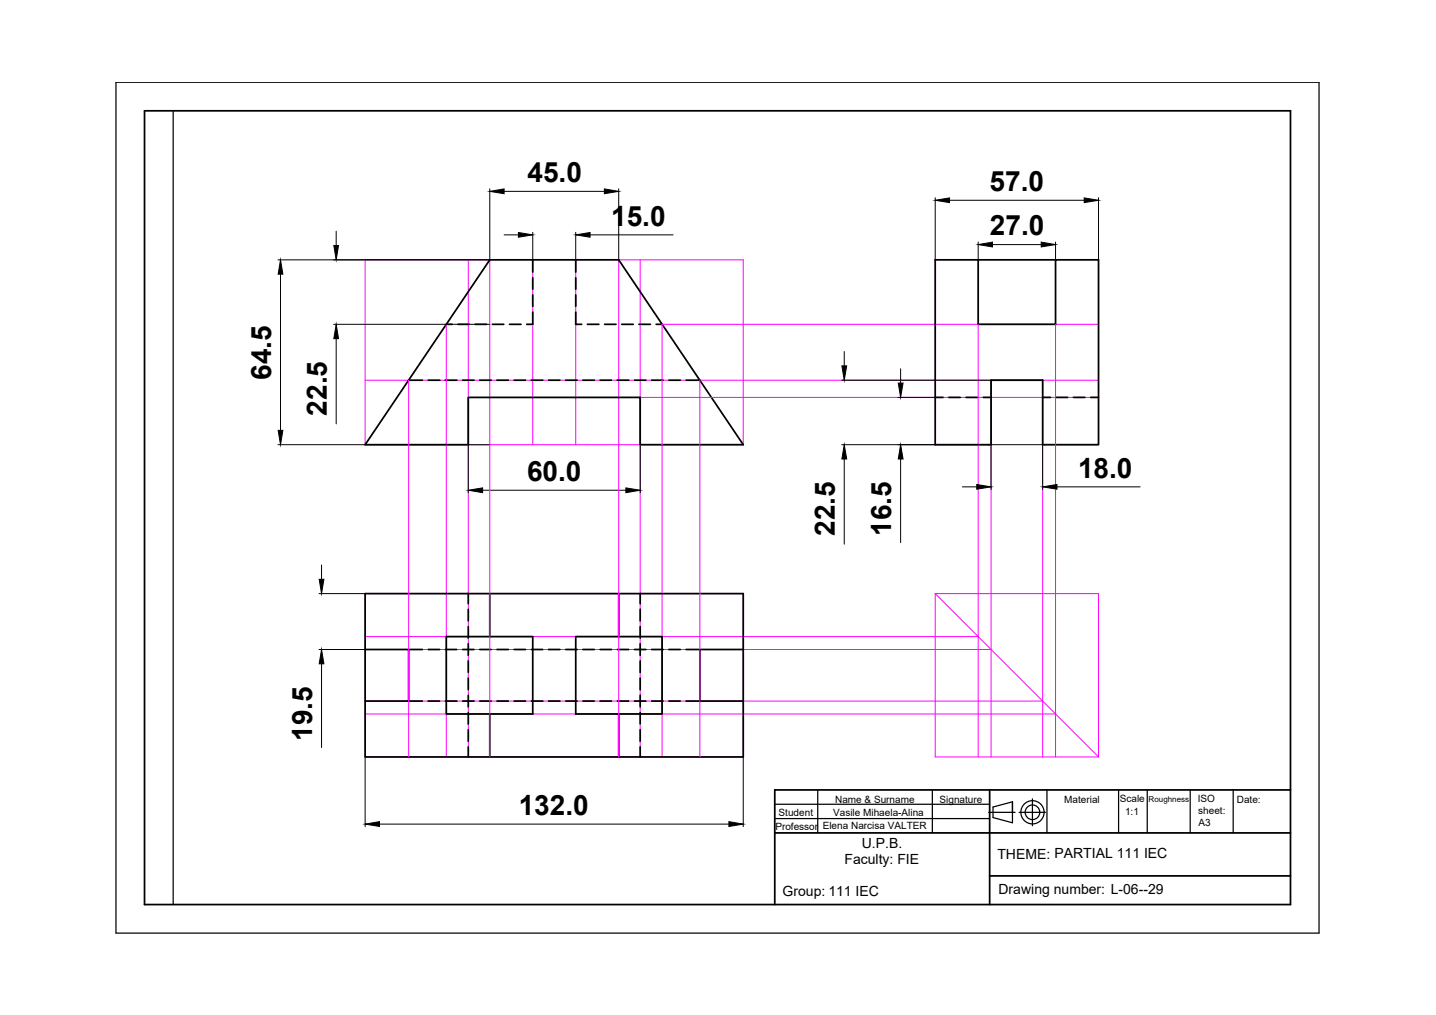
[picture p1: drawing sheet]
<svg xmlns="http://www.w3.org/2000/svg" width="297mm" height="210mm" viewBox="0 0 297 210" stroke-linecap="round" stroke-linejoin="round" font-family="sans-serif">
<!-- layer: 0 -->
<path d="M24 17h248.8v176h-248.8zM35.8 22.9v164.2M160.3 163.4h.1M160.3 169.3h44.4M160.3 166.3h44.4M169.1 163.4v8.8M192.9 163.4v8.8M216.6 163.4v8.8M231.4 163.4v8.8M237.3 163.4v8.8M246.2 163.4v8.8M255.1 163.4v8.8" fill="none" stroke="#000" stroke-width=".25"/>
<path d="M29.9 22.9h237v164.2h-237zM160.3 172.2h106.6M204.7 163.4v23.7M266.9 163.4h-106.6v23.7M204.7 181.1h62.2" fill="none" stroke="#000" stroke-width=".36"/>
<!-- layer: HELP -->
<g fill="none" stroke="#f0f" stroke-width=".21">
<path d="M75.5 53.7h78.2v38.3h-78.2zM96.9 53.7v102.8M101.3 53.7v102.8M110.2 53.7v38.3M119.1 53.7v38.3M128 53.7v102.8M132.4 53.7v102.8M202.3 53.7h-8.9v38.3h11.2M218.3 53.7h8.9v38.3h-11.1M75.5 78.6h151.7M84.5 78.6v77.9M92.3 67.1v89.4"/>
<path d="M144.8 78.6v77.9M202.3 67.1v89.4M218.3 67.1v89.4M227.2 67.1h-90.2v89.4M132.4 82.2h94.8M205 92v64.5M215.7 92v64.5M75.5 122.8h78.2v33.7h-78.2zM75.5 131.6h126.8M75.5 134.3h129.5M193.4 122.8h33.8v33.7M193.4 122.8v33.7h33.8"/>
<path d="M193.4 122.8l33.8 33.7M75.5 145h140.2M75.5 147.7h142.8"/>
</g>
<!-- layer: indicator -->
<g fill="none" stroke="#000" stroke-width=".25">
<path d="M204.5 168h5.5M209.4 165.8l-4 1.1v2.2l4 1.1v-4.4v2.2M210.8 168h5.4M213.6 165.2v5.6"/>
<circle cx="213.6" cy="168" r="2.4"/>
<circle cx="213.6" cy="168" r="1.51"/>
</g>
<!-- layer: VISIBLE -->
<g fill="none" stroke="#000" stroke-width=".36">
<path d="M101.3 53.7h26.7l25.7 38.3h-21.3v-9.8h-35.5v9.8h-21.4zM202.3 53.7v13.4h16v-13.4h8.9v38.3h-11.5v-13.4h-10.7v13.4h-11.6v-38.3h24.9M75.5 134.3h9v10.7h-9M101.3 122.8h-25.8v33.7h78.2v-33.7h-25.7M101.3 122.8h26.7M101.3 131.6h-9v16.1h9M101.3 131.6h8.9v16.1h-8.9M101.3 122.8v8.8M128 131.6h-8.9v16.1h8.9v8.8M128 131.6h9v16.1h-9M128 122.8v8.8M153.7 134.3h-8.9v10.7h8.9"/>
<path d="M101.3 147.7v8.8"/>
</g>
<!-- layer: INVISIBLE -->
<g fill="none" stroke="#000" stroke-width=".36">
<path d="M110.2 53.7v2.6M110.2 57.4v2.4M119.1 53.7v2.6M119.1 57.4v2.4M84.5 78.6h2.9M88.6 78.6h2.3M92.1 78.6h2.4M92.3 67.1h1.2M94.7 67.1h2.4M95.7 78.6h2.4M98.3 67.1h2.4M99.2 78.6h2.4"/>
<path d="M101.8 67.1h2.4M102.8 78.6h2.4M105.4 67.1h2.4M106.3 78.6h2.4M109.9 78.6h2.4M110.2 64.6v2.5h-1.2M110.2 61v2.4M113.5 78.6h2.3M117 78.6h2.4M119.1 64.6v2.5h1.2M119.1 61v2.4M120.6 78.6h2.3"/>
<path d="M121.5 67.1h2.4M124.1 78.6h2.4M125.1 67.1h2.3M127.7 78.6h2.4M128.6 67.1h2.4M131.2 78.6h2.4M132.2 67.1h2.3M134.8 78.6h2.4M135.7 67.1h1.3M138.4 78.6h2.3M141.9 78.6h2.9M193.4 82.2h1.7"/>
<path d="M196.3 82.2h2.3M199.8 82.2h2.4M203.4 82.2h1.6M215.7 82.2h1.6M218.5 82.2h2.4M222 82.2h2.4M225.6 82.2h1.6M84.5 134.3h2.9M88.6 134.3h2.3M92.1 134.3h2.4M95.7 134.3h2.4M96.9 122.8v2"/>
<path d="M96.9 126v2.4M96.9 129.6v2.3M96.9 133.1v2.4M96.9 136.7v2.4M99.2 134.3h2.4M102.8 134.3h2.4M106.3 134.3h2.4M109.9 134.3h2.4M113.5 134.3h2.3M117 134.3h2.4M120.6 134.3h2.3M124.1 134.3h2.4"/>
<path d="M127.7 134.3h2.4M131.2 134.3h2.4M132.4 122.8v2M132.4 126v2.4M132.4 129.6v2.3M132.4 133.1v2.4M132.4 136.7v2.4M134.8 134.3h2.4M138.4 134.3h2.3M141.9 134.3h2.9M84.5 145h2.9M88.6 145h2.3"/>
<path d="M92.1 145h2.4M95.7 145h2.4M96.9 140.2v2.4M96.9 143.8v2.4M96.9 147.4v2.3M96.9 150.9v2.4M96.9 154.5v2M99.2 145h2.4M102.8 145h2.4M106.3 145h2.4M109.9 145h2.4M113.5 145h2.3"/>
<path d="M117 145h2.4M120.6 145h2.3M124.1 145h2.4M127.7 145h2.4M131.2 145h2.4M132.4 140.2v2.4M132.4 143.8v2.4M132.4 147.4v2.3M132.4 150.9v2.4M132.4 154.5v2M134.8 145h2.4M138.4 145h2.3"/>
<path d="M141.9 145h2.9"/>
</g>
<!-- layer: DIMENSION -->
<g fill="none" stroke="#000" stroke-width=".21">
<path d="M101.3 39v14.7h-43.8M104.3 39.6h20.7M128 39v14.7M58 56.7v32.3M69.5 47.8v3M104.3 48.6h2.9M110.2 48v5.7M119.1 48v5.7M122.1 48.6h17.1M193.4 40.9v12.8M196.4 41.4h27.9M202.3 50.1v3.6"/>
<path d="M205.3 50.6h10.1M218.3 50.1v3.6M227.2 40.9v12.8M69 67.1h32.3M69.5 70v17.7M174.1 78.6h41.6v22.6M174.6 72.7v3M186.3 76.3v2.9M205 78.6v22.6M57.5 92h43.8M96.9 82.2v19.7M132.4 82.2v19.7"/>
<path d="M174.1 92h41.6M174.6 94.9v17.6M185.8 82.2h7.6M186.3 94.9v17.3M66.5 116.8v3M99.8 101.4h29.7M199.1 100.7h2.9M218.6 100.7h17.2M66 122.8h9.5M66 134.3h9.5M66.5 137.3v17.3M75.5 156.5v14.5"/>
<path d="M153.7 156.5v14.5M78.5 170.4h72.3"/>
</g>
<g fill="#000" stroke="#000" stroke-width=".21">
<path d="M101.3 39.6l3-.5v1zM125 39.1l3 .5-3 .5zM58 53.7l.5 3h-1zM69.1 50.8h.9l-.5 2.9zM107.2 48.1l3 .5-3 .5zM119.1 48.6l3-.5v1zM193.4 41.4l3-.5v1zM202.3 50.6l3-.5v1zM215.4 50.1l2.9 .5-2.9 .5zM224.3 40.9l2.9 .5-2.9 .5zM69.5 67.1l.5 2.9h-.9zM174.1 75.7h1l-.5 2.9z"/>
<path d="M185.8 79.2h1l-.5 3zM57.5 89h1l-.5 3zM174.6 92l.5 2.9h-1zM186.3 92l.5 2.9h-1zM66 119.8h1l-.5 3zM96.9 101.4l2.9-.5v1zM129.5 100.9l2.9 .5-2.9 .5zM202 100.2l3 .5-3 .5zM215.7 100.7l2.9-.5v1zM66.5 134.3l.5 3h-1zM75.5 170.4l3-.5v1zM150.8 169.9l2.9 .5-2.9 .5z"/>
</g>
<g font-size="5.8">
<text x="109.1" y="37.6">45.0</text>
<text x="204.7" y="39.5">57.0</text>
<text x="126.4" y="46.6">15.0</text>
<text x="204.8" y="48.7">27.0</text>
<text x="56.1" y="78.5" transform="rotate(-90 56.1 78.5)">64.5</text>
<text x="67.6" y="86" transform="rotate(-90 67.6 86)">22.5</text>
<text x="109" y="99.5">60.0</text>
<text x="223" y="98.8">18.0</text>
<text x="172.7" y="110.8" transform="rotate(-90 172.7 110.8)">22.5</text>
<text x="184.4" y="110.8" transform="rotate(-90 184.4 110.8)">16.5</text>
<text x="64.6" y="153.2" transform="rotate(-90 64.6 153.2)">19.5</text>
<text x="107.3" y="168.5">132.0</text>
</g>
<g font-size="2.9">
<text x="174.7" y="178.7">Faculty: FIE</text>
<text x="178.3" y="175.3">U.P.B.</text>
<text x="206.3" y="177.7">THEME: PARTIAL 111 IEC</text>
<text x="161.9" y="185.3">Group: 111 IEC</text>
<text x="206.6" y="184.8">Drawing number: L-06--29</text>
</g>
<g font-size="2.1">
<text x="172.7" y="166.1">Name &amp; Surname</text>
<text x="194.4" y="166.1">Signature</text>
<text x="220.1" y="166">Material</text>
<text x="231.6" y="165.9">Scale</text>
<text x="247.7" y="165.8">ISO</text>
<text x="255.8" y="166">Date:</text>
<text x="160.4" y="171.6">Professor</text>
<text x="161.1" y="168.8">Student</text>
<text x="170.2" y="171.5">Elena Narcisa VALTER</text>
<text x="172.3" y="168.8">Vasile Mihaela-Alina</text>
<text x="232.7" y="168.6">1:1</text>
<text x="247.9" y="168.3">sheet:</text>
<text x="247.9" y="170.8">A3</text>
</g>
<text font-size="1.7" x="237.6" y="165.8">Roughness</text>
</svg>
